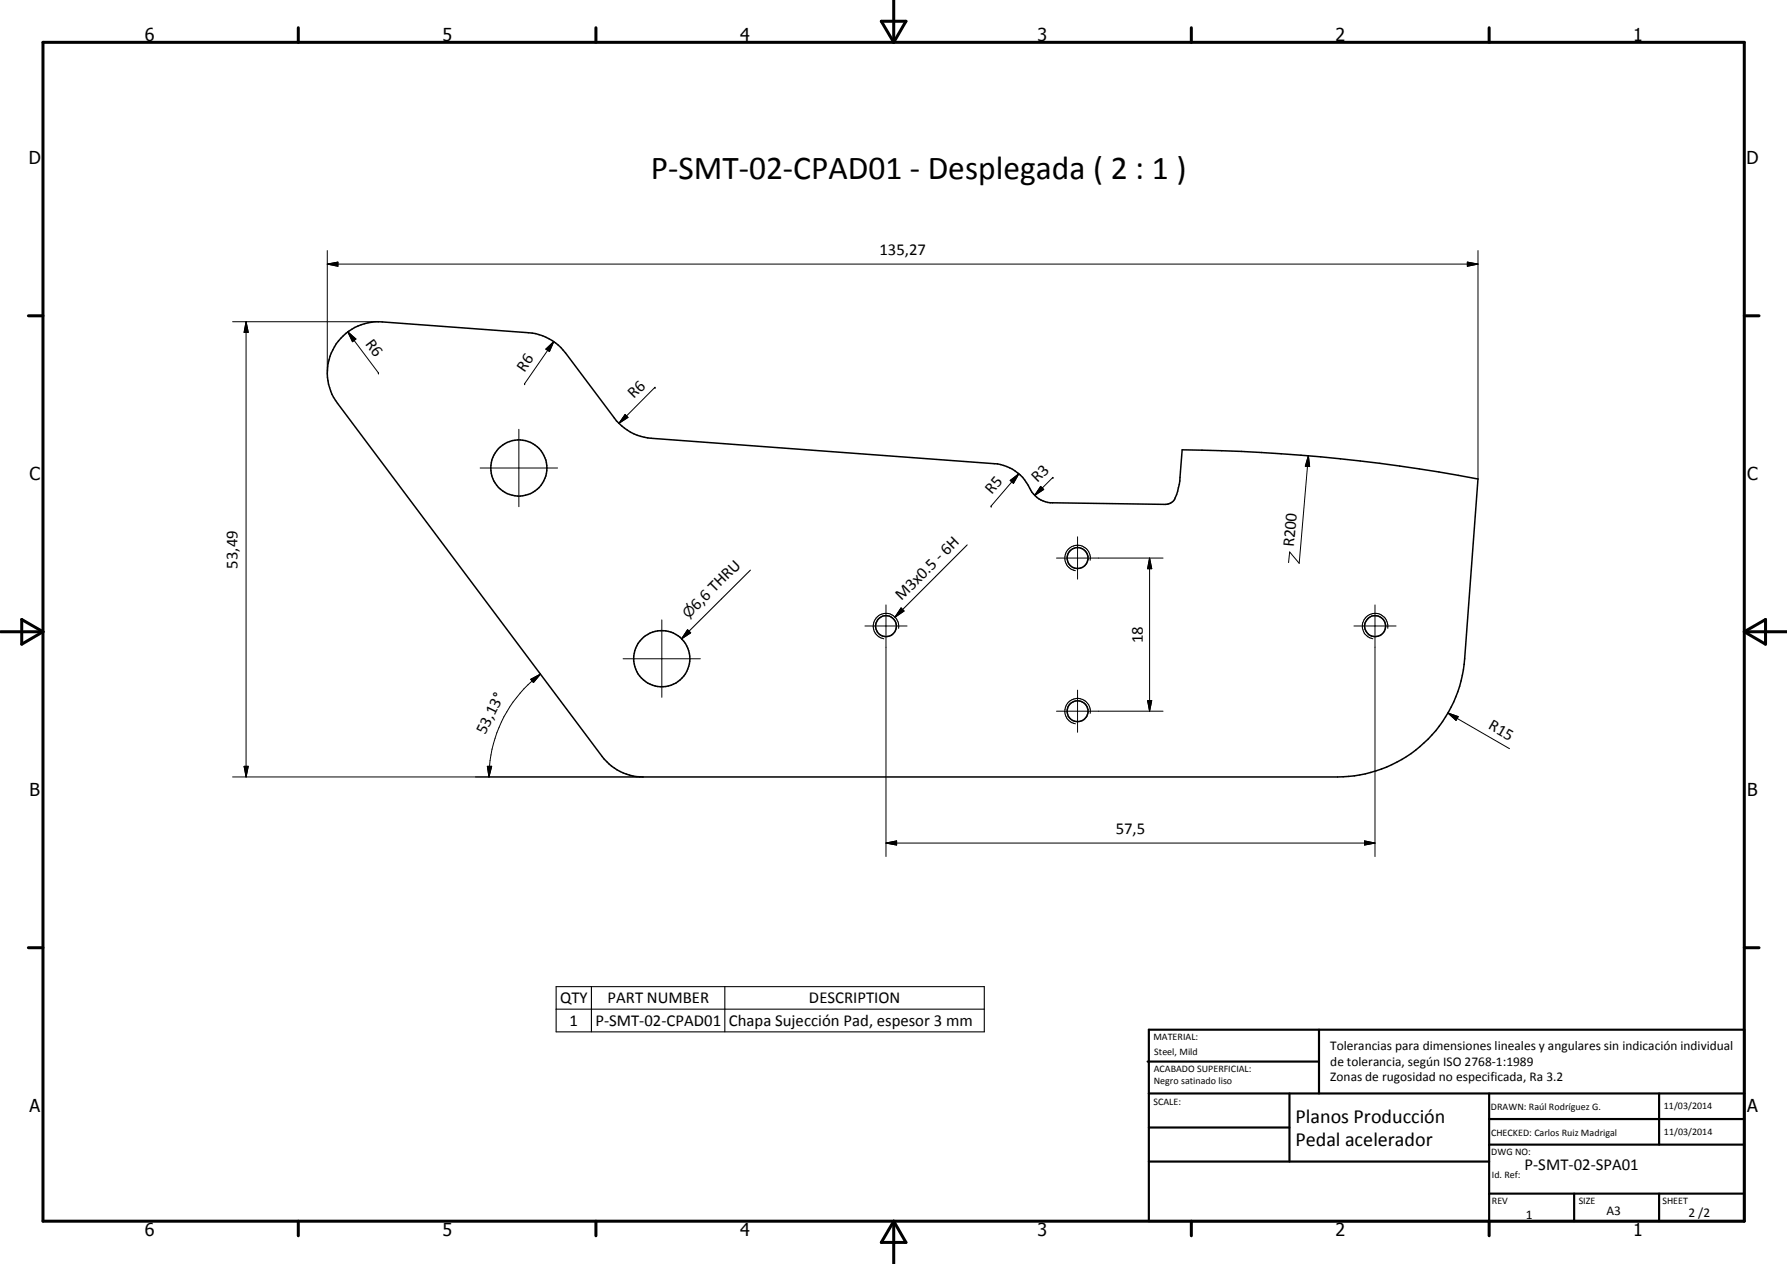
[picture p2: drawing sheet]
<svg xmlns="http://www.w3.org/2000/svg" width="420mm" height="297mm" viewBox="0 0 420 297" stroke-linecap="round" stroke-linejoin="round" font-family="sans-serif">
<g fill="none" stroke="#000" stroke-width=".35">
<path d="M80.1 79.5a12 12 0 0 1 9.8-3.9l34.3 2.6a12.1 12.1 0 0 1 8.8 4.7l11.9 16a12 12 0 0 0 8.2 4.1l80.7 6a10.4 10.4 0 0 1 8.8 6.7 5.9 5.9 0 0 0 4.9 2.5l26.6 .3a2.73 2.73 0 0 0 2.5-2.3l.8-3.2 .5-7.3a391.6 391.6 0 0 1 69.6 6.9l-3.1 42.2a30 30 0 0 1-29.9 27.8h-163.3a12.1 12.1 0 0 1-9.6-4.8l-62.2-83a12 12 0 0 1 .7-15.3z"/>
<circle cx="122" cy="110" r="6.6"/>
<circle cx="253.4" cy="131.1" r="2.45"/>
<circle cx="155.6" cy="154.8" r="6.6"/>
<circle cx="208.3" cy="147.1" r="2.45"/>
<circle cx="323.3" cy="147.1" r="2.47"/>
<circle cx="253.4" cy="167.1" r="2.47"/>
</g>
<path d="M176.4 134l-16.1 16.1M227.4 128.1l-17 16.9M256.3 131.7a3 3 0 0 0-2.4-3.5 3 3 0 0 0-3.5 2.4 3 3 0 0 0 2.4 3.5M161.7 148l.7 .7-2.1 1.4zM211.3 147.7a3 3 0 0 0-2.5-3.5 3 3 0 0 0-3.4 2.4 3 3 0 0 0 2.4 3.5M211.9 142.9l.6 .7-2.1 1.4zM326.3 147.7a3 3 0 0 0-2.5-3.5 3 3 0 0 0-3.5 2.4 3 3 0 0 0 2.5 3.5M256.3 167.6a3 3 0 0 0-2.4-3.4 3 3 0 0 0-3.5 2.4 3 3 0 0 0 2.4 3.5M130.8 231.9h100.6v10.6h-100.6zM130.8 237.2h100.6M139.1 231.9v10.6M170.4 231.9v10.6" fill="none" stroke="#000" stroke-width=".25"/>
<g fill="none" stroke="#000" stroke-width=".71">
<path d="M10.1 9.9h400v277.1h-400zM70.1 6.5v3.4M140.1 6.5v3.4M207.2 5h5.8l-2.9 4.9zM210.1 0v9.9M280.1 6.5v3.4M350.1 6.5v3.4M6.7 74.2h3.4M410.1 74.2h3.5M.1 148.5h10M5.1 145.6l5 2.9-5 2.9zM410.1 148.5h10"/>
<path d="M410.1 148.5l5-2.9v5.8zM6.7 222.7h3.4M410.1 222.7h3.5M70.1 287v3.4M140.1 287v3.4M210.1 287v10M210.1 287l2.9 5h-5.8zM280.1 287v3.4M350.1 287v3.4"/>
</g>
<g fill="none" stroke="#000" stroke-width=".51">
<path d="M269.8 249.5h40.3M270.1 242h140v45h-140zM270.1 257h140M303.2 257v16M310.1 242v15M350.1 257v30M390.1 257v12M270.1 265h33.1M270.1 273h80M350.1 269h60M350.1 263h60M350.1 280.5h60"/>
<path d="M370.1 280.5v6.5M390.1 280.5v6.5"/>
</g>
<g fill="none" stroke="#000" stroke-width=".24">
<path d="M77 58.9v28.7M347.5 58.9v53.7M54.7 75.6h34.3M57.9 75.6l.5 2.5h-1zM57.9 75.6v107M77 62.1l2.4-.5v1zM77 62.1h270.5M81.8 78l1.9 1.7-.8 .6zM81.8 78l7.2 9.6M345 61.6l2.5 .5-2.5 .5zM89 87.6h.1M123.3 90.2h.1"/>
<path d="M128.3 82l1.9-1.7-1 2.3zM130.2 80.3l-6.9 9.9M147 97.4l.6 .7-2.1 1.4zM154 91h.1M154 91l-8.5 8.5M112.9 110h18.2M122 100.9v18.2M233 118.9h.1M237.5 112.9l2.1-1.6-1.3 2.3zM239.6 111.3l-6.6 7.6M244.7 114.3l.7 .7-2.1 1.4zM247.6 112.2h.1"/>
<path d="M247.6 112.2l-4.3 4.2M307.6 107.1l.3 2.5h-1zM307.6 107.1l-2.1 25.3-2.3-2.7-.2 2.5M248.4 131.1h25.1M253.4 126.2v9.9M270.3 131.1l.5 2.5h-1zM270.3 131.1v36M124.8 159.6l2.3-1.2-1.7 2zM127.1 158.4a30.3 30.3 0 0 0-12.1 24.2M146.5 154.8h18.2M155.6 145.7v18.2M203.4 147.1h9.9"/>
<path d="M208.3 142.2v59.1M318.3 147.1h9.9M323.3 142.2v59.1M248.4 167.1h25.1M253.4 162.2v9.9M269.8 164.6h1l-.5 2.5zM340.4 167.6l2.4 .8-.5 .9zM340.4 167.6l14.5 8.3M54.7 182.6h96.5M57.4 180.1h1l-.5 2.5zM114.6 180.1h1l-.6 2.5zM208.3 198.1l2.5-.5v1z"/>
<path d="M208.3 198.1h115M320.8 197.6l2.5 .5-2.5 .5z"/>
</g>
<g fill="#000">
<path d="M57.9 75.6l.5 2.5h-1zM77 62.1l2.4-.5v1zM81.8 78l1.9 1.7-.8 .6zM345 61.6l2.5 .5-2.5 .5zM128.3 82l1.9-1.7-1 2.3zM147 97.4l.6 .7-2.1 1.4zM237.5 112.9l2.1-1.6-1.3 2.3zM244.7 114.3l.7 .7-2.1 1.4zM307.6 107.1l.3 2.5h-1zM270.3 131.1l.5 2.5h-1zM161.7 148l.7 .7-2.1 1.4zM211.9 142.9l.6 .7-2.1 1.4z"/>
<path d="M124.8 159.6l2.3-1.2-1.7 2zM269.8 164.6h1l-.5 2.5zM340.4 167.6l2.4 .8-.5 .9zM57.4 180.1h1l-.5 2.5zM114.6 180.1h1l-.6 2.5zM208.3 198.1l2.5-.5v1zM320.8 197.6l2.5 .5-2.5 .5z"/>
</g>
<text font-size="7.9" x="153" y="42.2">P-SMT-02-CPAD01 - Desplegada ( 2 : 1 )</text>
<g font-size="4.7">
<text x="304.6" y="263.9">Planos Producción</text>
<text x="304.6" y="269.3">Pedal acelerador</text>
</g>
<g font-size="4.2">
<text x="34" y="9.6">6</text>
<text x="104" y="9.6">5</text>
<text x="174" y="9.6">4</text>
<text x="244" y="9.6">3</text>
<text x="314" y="9.6">2</text>
<text x="384" y="9.6">1</text>
<text x="6.8" y="38.7">D</text>
<text x="410.6" y="38.7">D</text>
<text x="7" y="112.9">C</text>
<text x="410.8" y="112.9">C</text>
<text x="7" y="187.1">B</text>
<text x="410.8" y="187.1">B</text>
<text x="7" y="261.4">A</text>
<text x="410.8" y="261.4">A</text>
<text x="34" y="290.4">6</text>
<text x="104" y="290.4">5</text>
<text x="174" y="290.4">4</text>
<text x="244" y="290.4">3</text>
<text x="314" y="290.4">2</text>
<text x="384" y="290.4">1</text>
</g>
<g font-size="3.9">
<text x="206.8" y="60">135,27</text>
<text x="85.8" y="80.7" transform="rotate(53 85.8 80.7)">R6</text>
<text x="123.3" y="87.5" transform="rotate(-55 123.3 87.5)">R6</text>
<text x="149" y="93.9" transform="rotate(-45 149 93.9)">R6</text>
<text x="244" y="113.6" transform="rotate(-45 244 113.6)">R3</text>
<text x="233.2" y="116.4" transform="rotate(-49 233.2 116.4)">R5</text>
<text x="304.2" y="128.7" transform="rotate(-85 304.2 128.7)">R200</text>
<text x="55.8" y="133.6" transform="rotate(-90 55.8 133.6)">53,49</text>
<text x="163.8" y="143.6" transform="rotate(-45 163.8 143.6)">6,6 THRU</text>
<text x="212" y="141.3" transform="rotate(-45 212 141.3)">M3x0.5 - 6H</text>
<text x="268.7" y="151.1" transform="rotate(-90 268.7 151.1)">18</text>
<text x="114" y="172.8" transform="rotate(-63 114 172.8)">53,13°</text>
<text x="349.7" y="171.2" transform="rotate(30 349.7 171.2)">R15</text>
<text x="262.3" y="196">57,5</text>
<text x="131.7" y="235.8">QTY</text>
<text x="142.8" y="235.8">PART NUMBER</text>
<text x="190.2" y="235.8">DESCRIPTION</text>
<text x="133.9" y="241.1">1</text>
<text x="140" y="241.1">P-SMT-02-CPAD01</text>
<text x="171.4" y="241.2">Chapa Sujección Pad, espesor 3 mm</text>
<text x="358.5" y="275">P-SMT-02-SPA01</text>
</g>
<text font-size="3.3" x="161.9" y="145.5" transform="rotate(-45 161.9 145.5)">n</text>
<g font-size="3.1">
<text x="312.7" y="246.8">Tolerancias para dimensiones lineales y angulares sin indicación individual</text>
<text x="312.7" y="250.4">de tolerancia, según ISO 2768-1:1989</text>
<text x="312.7" y="254">Zonas de rugosidad no especificada, Ra 3.2</text>
<text x="358.7" y="286.5">1</text>
<text x="377.7" y="285.6">A3</text>
<text x="397" y="285.9">2 /2</text>
</g>
<g font-size="2.4">
<text x="271.2" y="244.4">MATERIAL:</text>
<text x="271.3" y="252">ACABADO SUPERFICIAL:</text>
<text x="271.4" y="247.9">Steel, Mild</text>
<text x="271.3" y="254.6">Negro satinado liso</text>
<text x="271.2" y="259.7">SCALE:</text>
<text x="350.6" y="260.8">DRAWN: Raúl Rodríguez G.</text>
<text x="391.2" y="260.6">11/03/2014</text>
<text x="350.6" y="266.9">CHECKED: Carlos Ruiz Madrigal</text>
<text x="391.2" y="266.7">11/03/2014</text>
<text x="350.6" y="271.4">DWG NO:</text>
<text x="350.8" y="276.9">Id. Ref:</text>
<text x="350.8" y="282.8">REV</text>
<text x="371.2" y="282.9">SIZE</text>
<text x="390.9" y="282.9">SHEET</text>
</g>
</svg>
